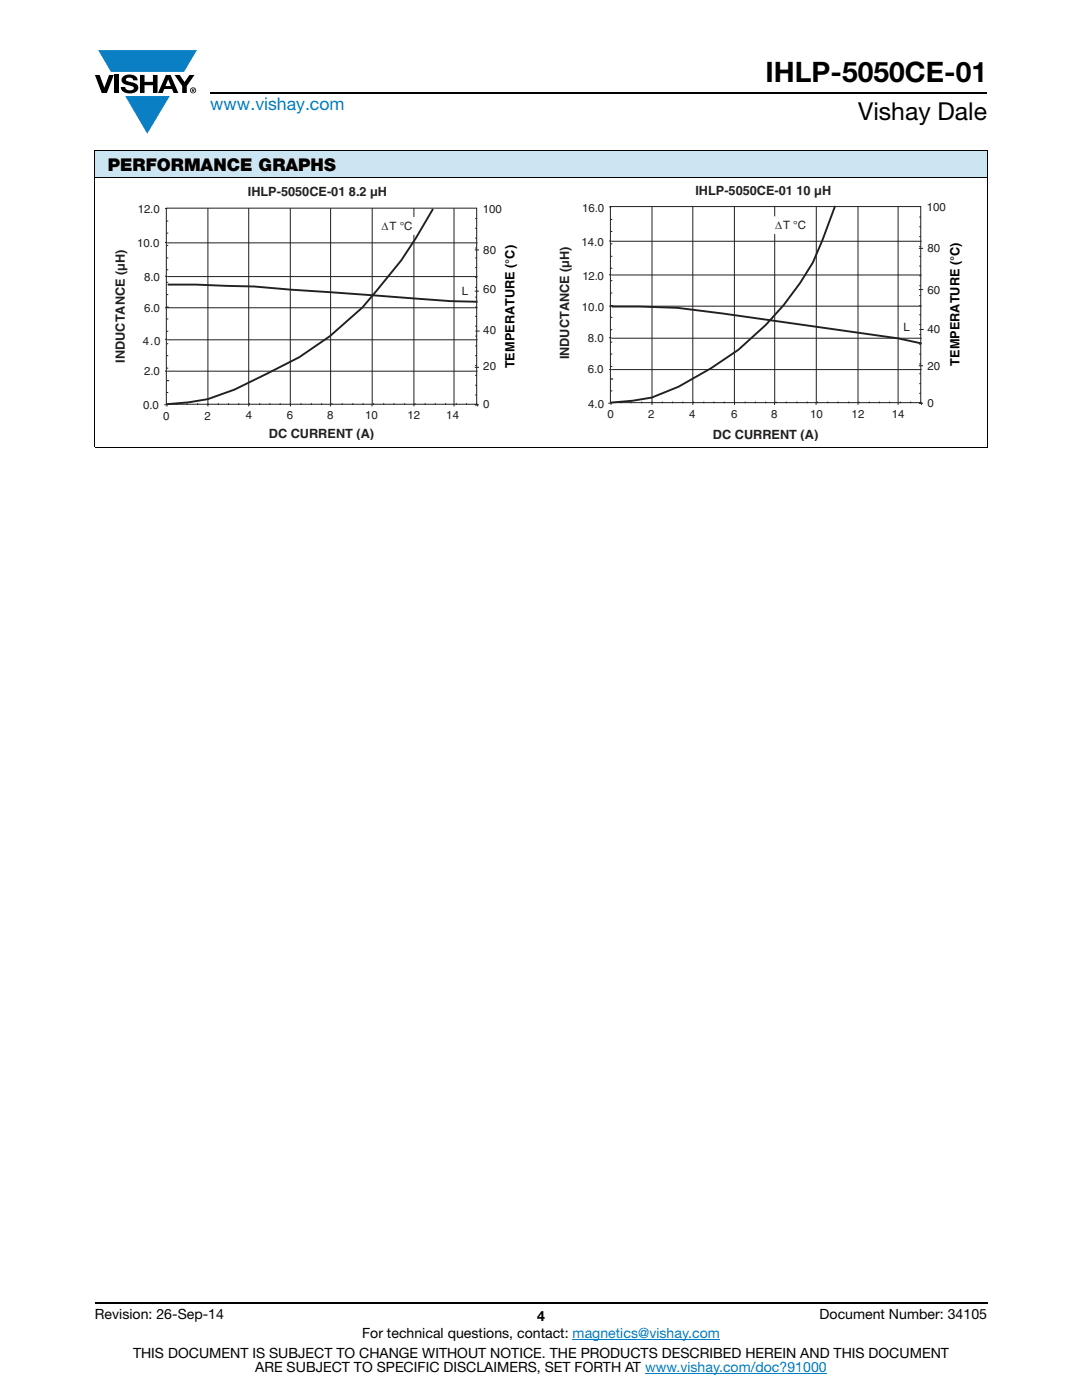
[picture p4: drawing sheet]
<svg xmlns="http://www.w3.org/2000/svg" width="216mm" height="279mm" viewBox="0 0 216 279" stroke-linecap="round" stroke-linejoin="round" font-family="sans-serif">
<g fill="#0a7fc3">
<path d="M19.6 10h19.7l-2.6 4.3h-1.1h-13.5z"/>
<path d="M25 19.2h8.9l-4.5 7.5z"/>
</g>
<g fill="#000">
<path d="M18.9 15h1l.9 2.5 1-2.5h.9l-1.4 3.6h-1zM22.9 15h.9v3.6h-.9zM24.6 15.3a2.1 2.1 0 0 1 2.8 .3l.1 .4h-.9a.79 .79 0 0 0-.7-.5 .79 .79 0 0 0-.8 .4l.3 .3 1 .2a1.08 1.08 0 0 1 1.2 1 1.08 1.08 0 0 1-1.1 1.2 1.73 1.73 0 0 1-2.4-1.2h.9a.96 .96 0 0 0 .8 .6 .96 .96 0 0 0 .9-.4 1.31 1.31 0 0 0-1.2-.6 1.03 1.03 0 0 1-1.1-.6 1.03 1.03 0 0 1 .2-1.1zM27.9 15h.9v1.3h1.7v-1.3h.9v3.6h-.9v-1.6h-1.7v1.6h-.9zM34.8 15h1.1l.9 1.4 1-1.4h1l-1.5 2.2v1.4h-.9v-1.4z"/>
<path d="M33.6 15.9l.5 1.3h-1.1zM33.1 15l-1.6 3.6h1l.3-.8h1.5l.3 .8h1l-1.6-3.6z"/>
<path d="M38.4 17.8h.2v.2h-.2zM38.3 17.7v.7h.1v-.3l.4 .3-.2-.3 .2-.2-.1-.2z"/>
<path d="M38.1 18a.46 .46 0 0 1 .9 0 .46 .46 0 0 1-.9 0zM37.9 18a.6 .6 0 0 0 1.2 0 .6 .6 0 0 0-1.2 0z"/>
</g>
<path d="M42 18.6h155M18.9 260h178.1" fill="none" stroke="#000" stroke-width=".36"/>
<path d="M114.3 267.3h29.3M128.7 274h36.3" fill="none" stroke="#007ec4" stroke-width=".2"/>
<path d="M18.9 30h178.1v5.5h-178.1z" fill="#cce5f3"/>
<path d="M18.9 30h178.1M18.9 35.5h178.1M18.9 30.1v59.1M197 30.1v59.1M18.9 89.2h178.1" fill="none" stroke="#000" stroke-width=".2"/>
<g fill="#fff">
<path d="M22.7 37.1h80.6v50.7h-80.6z"/>
<path d="M33.2 41.5h61.9v39.2h-61.9z"/>
</g>
<g fill="none" stroke="#231f20" stroke-width=".2">
<path d="M32.9 41.6h.5M32.9 55.1h.5M32.9 48.4h.5M33.2 41.5h61.9v39.2h-61.9zM33.2 51.5h.4M33.2 44.1h.4M33.2 46.5h.4M33.2 49h.4M33.2 53.8h.4M33.2 56.3h.4M33.2 58.8h.4M33.4 48.5h61.9"/>
<path d="M33.4 55.2h61.9M41.5 41.5v39.6M49.6 41.5v39.6M57.9 41.5v39.2M66 41.5l-.1 39.6M74.3 41.5v39.2M82.6 41.5v39.6M90.6 41.5v39.6M94.7 49.9h.9M94.7 58.1h.9M94.8 43.6h.3M94.8 45.6h.3"/>
<path d="M94.8 47.5h.3M94.8 49.5h.3M94.8 51.5h.3M94.8 53.4h.3M94.8 55.4h.3M94.8 57.3h.3M94.8 59.3h.3M32.9 67.7h.5M33.2 61.3h.4M33.2 71h.4M33.2 63.7h.4M33.2 66.1h.4"/>
<path d="M33.2 68.6h.4M33.2 73.5h.4M33.2 75.9h.4M33.2 78.3h.4M33.4 67.8h61.9M33.4 61.3h.3M33.4 76h.3M94.7 73.3h.9M94.8 61.3h.3M94.8 63.1h.3M94.8 65.1h.3M94.8 67.1h.3"/>
<path d="M94.8 69h.3M94.8 71h.3M94.8 72.9h.3M94.8 74.9h.3M94.8 76.9h.3M94.8 78.8h.3M94.9 66.1h.8M95.3 61.4h-62.4M95.3 74.1h-62.4M32.8 80.8h.4M33.3 80.7v.4M35.3 80.5v.3"/>
<path d="M37.3 80.5v.3M39.4 80.5v.3M43.5 80.5v.3M45.6 80.5v.3M47.6 80.5v.3M49.8 80.5v.3M51.8 80.5v.3M53.8 80.5v.3M55.9 80.5v.3M57.9 80.5l.1 .6M60.1 80.5v.3M62.1 80.5v.3"/>
<path d="M64.2 80.5v.3M66.2 80.5v.3M68.3 80.5v.3M70.4 80.5v.3M72.5 80.5v.3M74.2 80.7v.4M74.5 80.5v.3M76.6 80.5v.3M78.6 80.5v.3M80.7 80.5v.3M82.8 80.5v.3M84.8 80.5v.3"/>
<path d="M86.9 80.5v.3M88.9 80.5v.3M91 80.5v.3M93.1 80.5v.3M94.7 80.8h.9M95.1 80.5v.3M95.2 80.7v.4"/>
</g>
<path d="M33.4 56.8h5.6l11.7 .4 39.3 2.9 5.3 .1" fill="none" stroke="#231f20" stroke-width=".38"/>
<path d="M75.1 43.4h8.4v3.3h-8.4z" fill="#fff"/>
<path d="M75.1 43.5h8.4v3.2h-8.4z" fill="none" stroke="#fff" stroke-width=".25"/>
<path d="M86.4 41.7l-3.4 5.8-2.9 4.5-7.8 9.4-6.5 5.7-6.1 4.2-12.9 6.5-5.4 1.9-3.8 .6-4.4 .4" fill="none" stroke="#231f20" stroke-width=".38"/>
<g fill="#fff">
<path d="M111.4 37.1h80.7v50.7h-80.7z"/>
<path d="M121.8 41.2h61.9v39.2h-61.9z"/>
</g>
<g fill="none" stroke="#231f20" stroke-width=".2">
<path d="M121.5 41.3h.5M121.5 54.8h.5M121.5 48.1h.5M121.8 41.2h61.9v39.2h-61.9zM121.8 51.2h.4M121.8 43.8h.4M121.8 46.2h.4M121.8 48.7h.4M121.8 53.5h.4M121.8 56h.4M121.8 58.5h.4M122 48.1h61.9"/>
<path d="M122 54.9h61.9M130.1 41.2v39.6M138.2 41.2v39.6M146.5 41.2l.1 39.6M154.6 41.2v39.2M162.9 41.2v39.2M171.2 41.2v39.6M179.2 41.2v39.6M183.3 49.6h.9M183.3 57.8h.9M183.4 43.3h.3M183.4 45.2h.3"/>
<path d="M183.4 47.2h.3M183.4 49.2h.3M183.4 51.2h.3M183.4 53.1h.3M183.4 55.1h.3M183.4 57h.3M183.4 59h.3M121.5 61.1h62.4M121.5 73.8h62.4M121.5 67.4h.5M121.8 61h.4M121.8 63.3h.4"/>
<path d="M121.8 65.8h.4M121.8 68.3h.4M121.8 70.7h.4M121.8 73.1h.4M121.8 75.6h.4M121.8 78h.4M122 67.5h61.9M122 61h.4M122 75.7h.4M183.3 73h.9M183.4 61h.3M183.4 62.8h.3"/>
<path d="M183.4 64.8h.3M183.4 66.8h.3M183.4 68.7h.3M183.4 70.7h.3M183.4 72.6h.3M183.4 74.6h.3M183.4 76.6h.3M183.4 78.5h.3M183.5 65.8h.8M121.4 80.5h.4M121.9 80.4v.4M123.9 80.1v.4"/>
<path d="M125.9 80.1v.4M128.1 80.1v.4M132.2 80.1v.4M134.2 80.1v.4M136.3 80.1v.4M138.4 80.1v.4M140.4 80.1v.4M142.5 80.1v.4M144.5 80.1v.4M148.7 80.1v.4M150.7 80.1v.4M152.8 80.1v.4"/>
<path d="M154.5 80.4v.4M154.8 80.1v.4M156.9 80.1v.4M159 80.1v.4M161.1 80.1v.4M162.8 80.4v.4M163.1 80.1v.4M165.2 80.1v.4M167.2 80.1v.4M169.3 80.1v.4M171.4 80.1v.4M173.4 80.1v.4"/>
<path d="M175.5 80.1v.4M177.5 80.1v.4M179.6 80.1v.4M181.7 80.1v.4M183.3 80.5h.9M183.7 80.1v.4M183.9 80.4v.4"/>
</g>
<path d="M166.6 41.1l-2.5 6.9-1.9 4.4a58.2 58.2 0 0 1-20.3 21.1l-6.5 3.7-5.3 2.1-3.9 .7-4.4 .4M122.1 61.2h5.5l7.5 .2 9.2 1.2 34.9 4.9 4.7 1" fill="none" stroke="#231f20" stroke-width=".38"/>
<path d="M153.6 43.3h8.4v3.3h-8.4z" fill="#fff"/>
<path d="M153.6 43.3h8.4v3.3h-8.4z" fill="none" stroke="#fff" stroke-width=".25"/>
<text font-size="5.6" x="152.8" y="16.4">IHLP-5050CE-01</text>
<text font-size="4.9" x="171.3" y="24">Vishay Dale</text>
<text font-size="3.5" fill="#007ec4" x="42" y="21.9">www.vishay.com</text>
<text font-size="3.5" x="21.5" y="34.1">PERFORMANCE GRAPHS</text>
<g font-size="2.8">
<text x="18.9" y="263.3">Revision: 26-Sep-14</text>
<text x="107.2" y="263.6">4</text>
<text x="163.6" y="263.3">Document Number: 34105</text>
<text x="72.3" y="267.1">For technical questions, contact: magnetics@vishay.com</text>
<text x="26.5" y="271">THIS DOCUMENT IS SUBJECT TO CHANGE WITHOUT NOTICE. THE PRODUCTS DESCRIBED HEREIN AND THIS DOCUMENT</text>
<text x="50.9" y="273.8">ARE SUBJECT TO SPECIFIC DISCLAIMERS, SET FORTH AT www.vishay.com/doc?91000</text>
</g>
<g font-size="2.5" fill="#231f20">
<text x="49.4" y="39.2">IHLP-5050CE-01 8.2 µH</text>
<text x="138.8" y="38.8">IHLP-5050CE-01 10 µH</text>
<text x="113.6" y="71.7" transform="rotate(-90 113.6 71.7)">INDUCTANCE (µH)</text>
<text x="24.9" y="72.4" transform="rotate(-90 24.9 72.4)">INDUCTANCE (µH)</text>
<text x="53.6" y="87.3">DC CURRENT (A)</text>
<text x="142.3" y="87.7">DC CURRENT (A)</text>
</g>
<g font-size="2.5">
<text x="102.7" y="73.5" transform="rotate(-90 102.7 73.5)">TEMPERATURE (°C)</text>
<text x="191.5" y="72.9" transform="rotate(-90 191.5 72.9)">TEMPERATURE (°C)</text>
</g>
<g font-size="2.3" fill="#231f20">
<text x="27.5" y="42.5">12.0</text>
<text x="76.1" y="45.8">ΔT °C</text>
<text x="96.3" y="42.4">100</text>
<text x="116.2" y="42.2">16.0</text>
<text x="154.7" y="45.7">ΔT °C</text>
<text x="184.9" y="42.1">100</text>
<text x="27.4" y="49.4">10.0</text>
<text x="96.4" y="50.7">80</text>
<text x="116" y="49.1">14.0</text>
<text x="185" y="50.4">80</text>
<text x="28.7" y="56.1">8.0</text>
<text x="92.2" y="58.8">L</text>
<text x="96.4" y="58.6">60</text>
<text x="116.2" y="55.9">12.0</text>
<text x="185" y="58.6">60</text>
<text x="28.7" y="62.3">6.0</text>
<text x="116.1" y="62.1">10.0</text>
<text x="28.5" y="68.8">4.0</text>
<text x="96.4" y="66.6">40</text>
<text x="117.3" y="68.4">8.0</text>
<text x="180.3" y="66.1">L</text>
<text x="185" y="66.5">40</text>
<text x="28.7" y="74.9">2.0</text>
<text x="96.4" y="73.8">20</text>
<text x="117.3" y="74.4">6.0</text>
<text x="185" y="73.9">20</text>
<text x="28.6" y="81.6">0.0</text>
<text x="32.5" y="83.8">0</text>
<text x="40.8" y="83.7">2</text>
<text x="49" y="83.7">4</text>
<text x="57.3" y="83.7">6</text>
<text x="65.3" y="83.7">8</text>
<text x="72.9" y="83.7">10</text>
<text x="81.3" y="83.7">12</text>
<text x="89.1" y="83.7">14</text>
<text x="96.4" y="81.4">0</text>
<text x="117.4" y="81.5">4.0</text>
<text x="121.2" y="83.5">0</text>
<text x="129.3" y="83.4">2</text>
<text x="137.5" y="83.4">4</text>
<text x="145.9" y="83.4">6</text>
<text x="153.9" y="83.4">8</text>
<text x="161.6" y="83.4">10</text>
<text x="169.9" y="83.4">12</text>
<text x="178" y="83.4">14</text>
<text x="185" y="81.3">0</text>
</g>
</svg>
